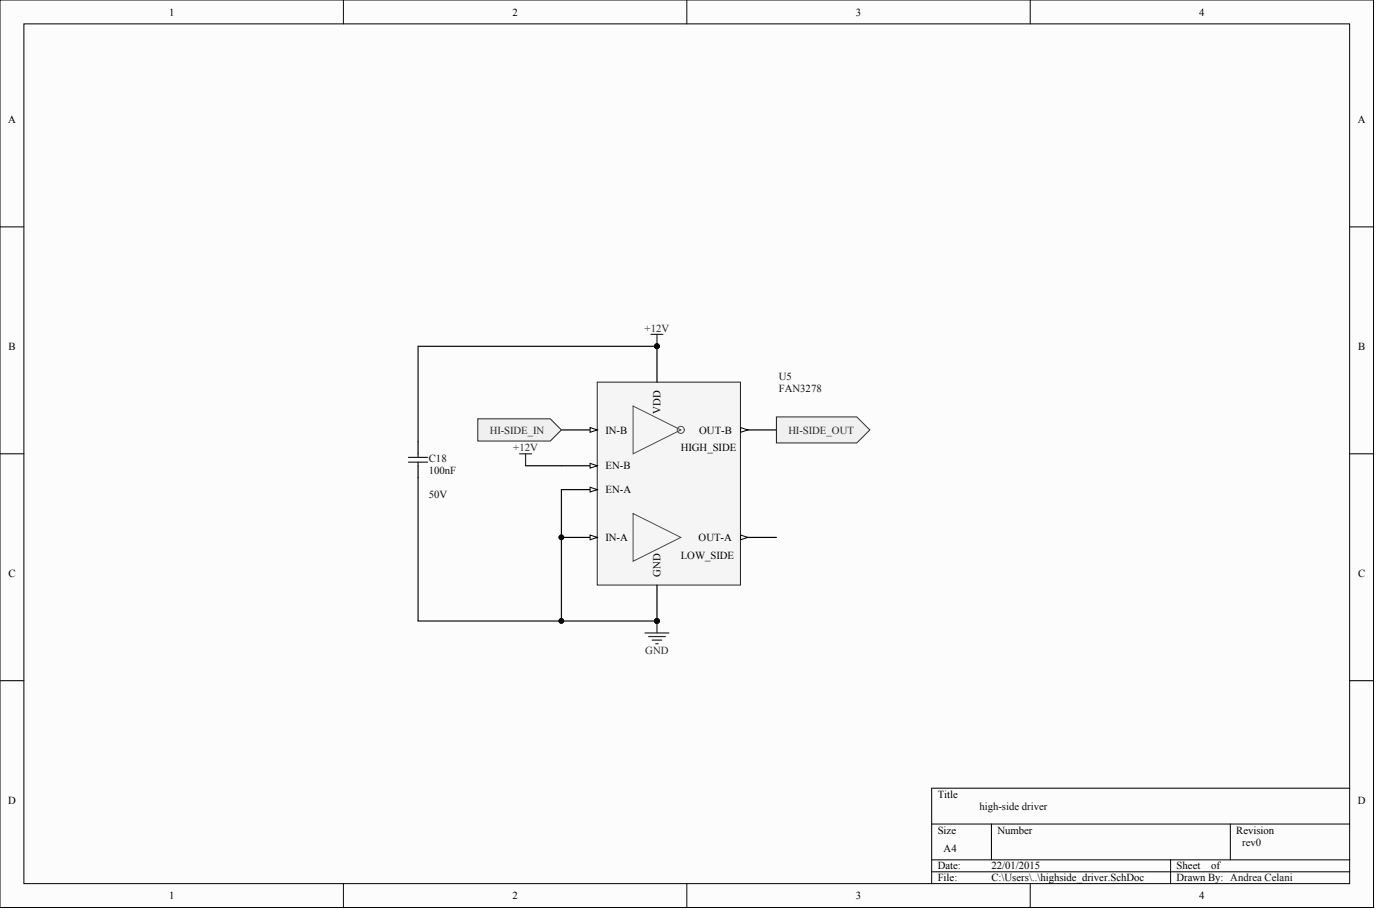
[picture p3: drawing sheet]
<svg xmlns="http://www.w3.org/2000/svg" width="979mm" height="636mm" viewBox="0 0 979 636" stroke-linecap="round" stroke-linejoin="round" font-family="sans-serif">
<g fill="#fcfcfc" stroke="#000" stroke-width=".7">
<path d="M0 0h960v634h-960z"/>
<path d="M17 17h926v600h-926z"/>
</g>
<g fill="none" stroke="#000" stroke-width=".7">
<path d="M240 0v17M480 0v17M720 0v17M0 159h17M943 159h17M0 317h17M943 317h17M0 476h17M943 476h17M943 551h-292v66M651 576h292M693 576v25"/>
<path d="M860 576v25M240 617v17M480 617v17M651 601h292M651 609h292M720 617v17M818 601v16"/>
</g>
<path d="M455 234h8M459 234v8M459 434v8M451 442h17M453 445h12M456 447h7M458 450h2" fill="none" stroke="#262626" stroke-width=".83"/>
<g fill="#0e0e0e" stroke="#0e0e0e" stroke-width=".7">
<circle cx="459" cy="242" r="1.6"/>
<circle cx="459" cy="434" r="1.6"/>
</g>
<path d="M417 267h101v142h-101z" fill="#f5f5f5" stroke="#262626" stroke-width=".7"/>
<g fill="none" stroke="#4c4c4c" stroke-width=".7">
<path d="M443 284l33 16-33 17zM443 359l33 16-33 17z"/>
<circle cx="476" cy="300" r="2.5"/>
</g>
<path d="M392 375h25" fill="none" stroke="#000" stroke-width=".83"/>
<path d="M412 374l5 1-5 2z" fill="#fcfcfc" stroke="#000" stroke-width=".7"/>
<circle cx="392" cy="375" r="1.6" fill="#0e0e0e" stroke="#0e0e0e" stroke-width=".7"/>
<path d="M392 300h25" fill="none" stroke="#000" stroke-width=".83"/>
<path d="M412 299l5 1-5 2z" fill="#fcfcfc" stroke="#000" stroke-width=".7"/>
<path d="M518 300h25M459 409v25" fill="none" stroke="#000" stroke-width=".83"/>
<circle cx="459" cy="434" r="1.6" fill="#0e0e0e" stroke="#0e0e0e" stroke-width=".7"/>
<path d="M518 299l5 1-5 2z" fill="#fcfcfc" stroke="#000" stroke-width=".7"/>
<path d="M518 375h25" fill="none" stroke="#000" stroke-width=".83"/>
<path d="M518 374l5 1-5 2z" fill="#fcfcfc" stroke="#000" stroke-width=".7"/>
<path d="M459 242v25M392 342h25" fill="none" stroke="#000" stroke-width=".83"/>
<circle cx="459" cy="242" r="1.6" fill="#0e0e0e" stroke="#0e0e0e" stroke-width=".7"/>
<path d="M412 340l5 2-5 2z" fill="#fcfcfc" stroke="#000" stroke-width=".7"/>
<path d="M392 325h25" fill="none" stroke="#000" stroke-width=".83"/>
<path d="M412 324l5 1-5 2z" fill="#fcfcfc" stroke="#000" stroke-width=".7"/>
<g fill="#0e0e0e" stroke="#0e0e0e" stroke-width=".7">
<circle cx="392" cy="375" r="1.6"/>
<circle cx="459" cy="434" r="1.6"/>
<circle cx="459" cy="242" r="1.6"/>
<circle cx="392" cy="434" r="1.6"/>
</g>
<path d="M363 317h9M367 317v8" fill="none" stroke="#262626" stroke-width=".83"/>
<path d="M367 325h25M392 342v92h67" fill="none" stroke="#0e0e0e" stroke-width=".83"/>
<g fill="#f0f0f0" stroke="#262626" stroke-width=".7">
<path d="M334 293h51l7 7-7 8h-51z" fill-rule="evenodd"/>
<path d="M543 291h56l9 9-9 9h-56z" fill-rule="evenodd"/>
</g>
<path d="M459 242h-167v67M292 334v100h100" fill="none" stroke="#0e0e0e" stroke-width=".83"/>
<g fill="#0e0e0e" stroke="#0e0e0e" stroke-width=".7">
<circle cx="459" cy="242" r="1.6"/>
<circle cx="392" cy="434" r="1.6"/>
</g>
<path d="M292 309v8M292 325v9" fill="none" stroke="#000" stroke-width=".83"/>
<path d="M286 320h13M292 317v3M286 323h13M292 323v2" fill="none" stroke="#1c1c1c" stroke-width=".83"/>
<g font-size="7.5">
<text x="118" y="11">1</text>
<text x="358" y="11">2</text>
<text x="598" y="11">3</text>
<text x="838" y="11">4</text>
<text x="6" y="86">A</text>
<text x="949" y="86">A</text>
<text x="6" y="244">B</text>
<text x="949" y="244">B</text>
<text x="462" y="289" transform="rotate(-90 462 289)">VDD</text>
<text x="423" y="303">IN-B</text>
<text x="489" y="303">OUT-B</text>
<text x="476" y="315">HIGH_SIDE</text>
<text x="423" y="328">EN-B</text>
<text x="423" y="345">EN-A</text>
<text x="423" y="378">IN-A</text>
<text x="488" y="378">OUT-A</text>
<text x="476" y="390">LOW_SIDE</text>
<text x="6" y="403">C</text>
<text x="462" y="403" transform="rotate(-90 462 403)">GND</text>
<text x="949" y="403">C</text>
<text x="655" y="557">Title</text>
<text x="6" y="561">D</text>
<text x="949" y="561">D</text>
<text x="655" y="582">Size</text>
<text x="697" y="582">Number</text>
<text x="864" y="582">Revision</text>
<text x="660" y="595">A4</text>
<text x="655" y="607">Date:</text>
<text x="693" y="607">22/01/2015</text>
<text x="822" y="607">Sheet</text>
<text x="847" y="607">of</text>
<text x="655" y="616">File:</text>
<text x="693" y="616">C:\Users\..\highside_driver.SchDoc</text>
<text x="822" y="616">Drawn By: Andrea Celani</text>
<text x="118" y="628">1</text>
<text x="358" y="628">2</text>
<text x="598" y="628">3</text>
<text x="838" y="628">4</text>
</g>
<g font-size="7.5" fill="#262626">
<text x="451" y="232">+12V</text>
<text x="342" y="303">HI-SIDE_IN</text>
<text x="551" y="303">HI-SIDE_OUT</text>
<text x="359" y="315">+12V</text>
<text x="451" y="457">GND</text>
</g>
<g font-size="7.5" fill="#0e0e0e">
<text x="544" y="265">U5</text>
<text x="544" y="274">FAN3278</text>
<text x="300" y="323">C18</text>
<text x="300" y="331">100nF</text>
<text x="300" y="348">50V</text>
<text x="685" y="566">high-side driver</text>
<text x="868" y="591">rev0</text>
</g>
</svg>
